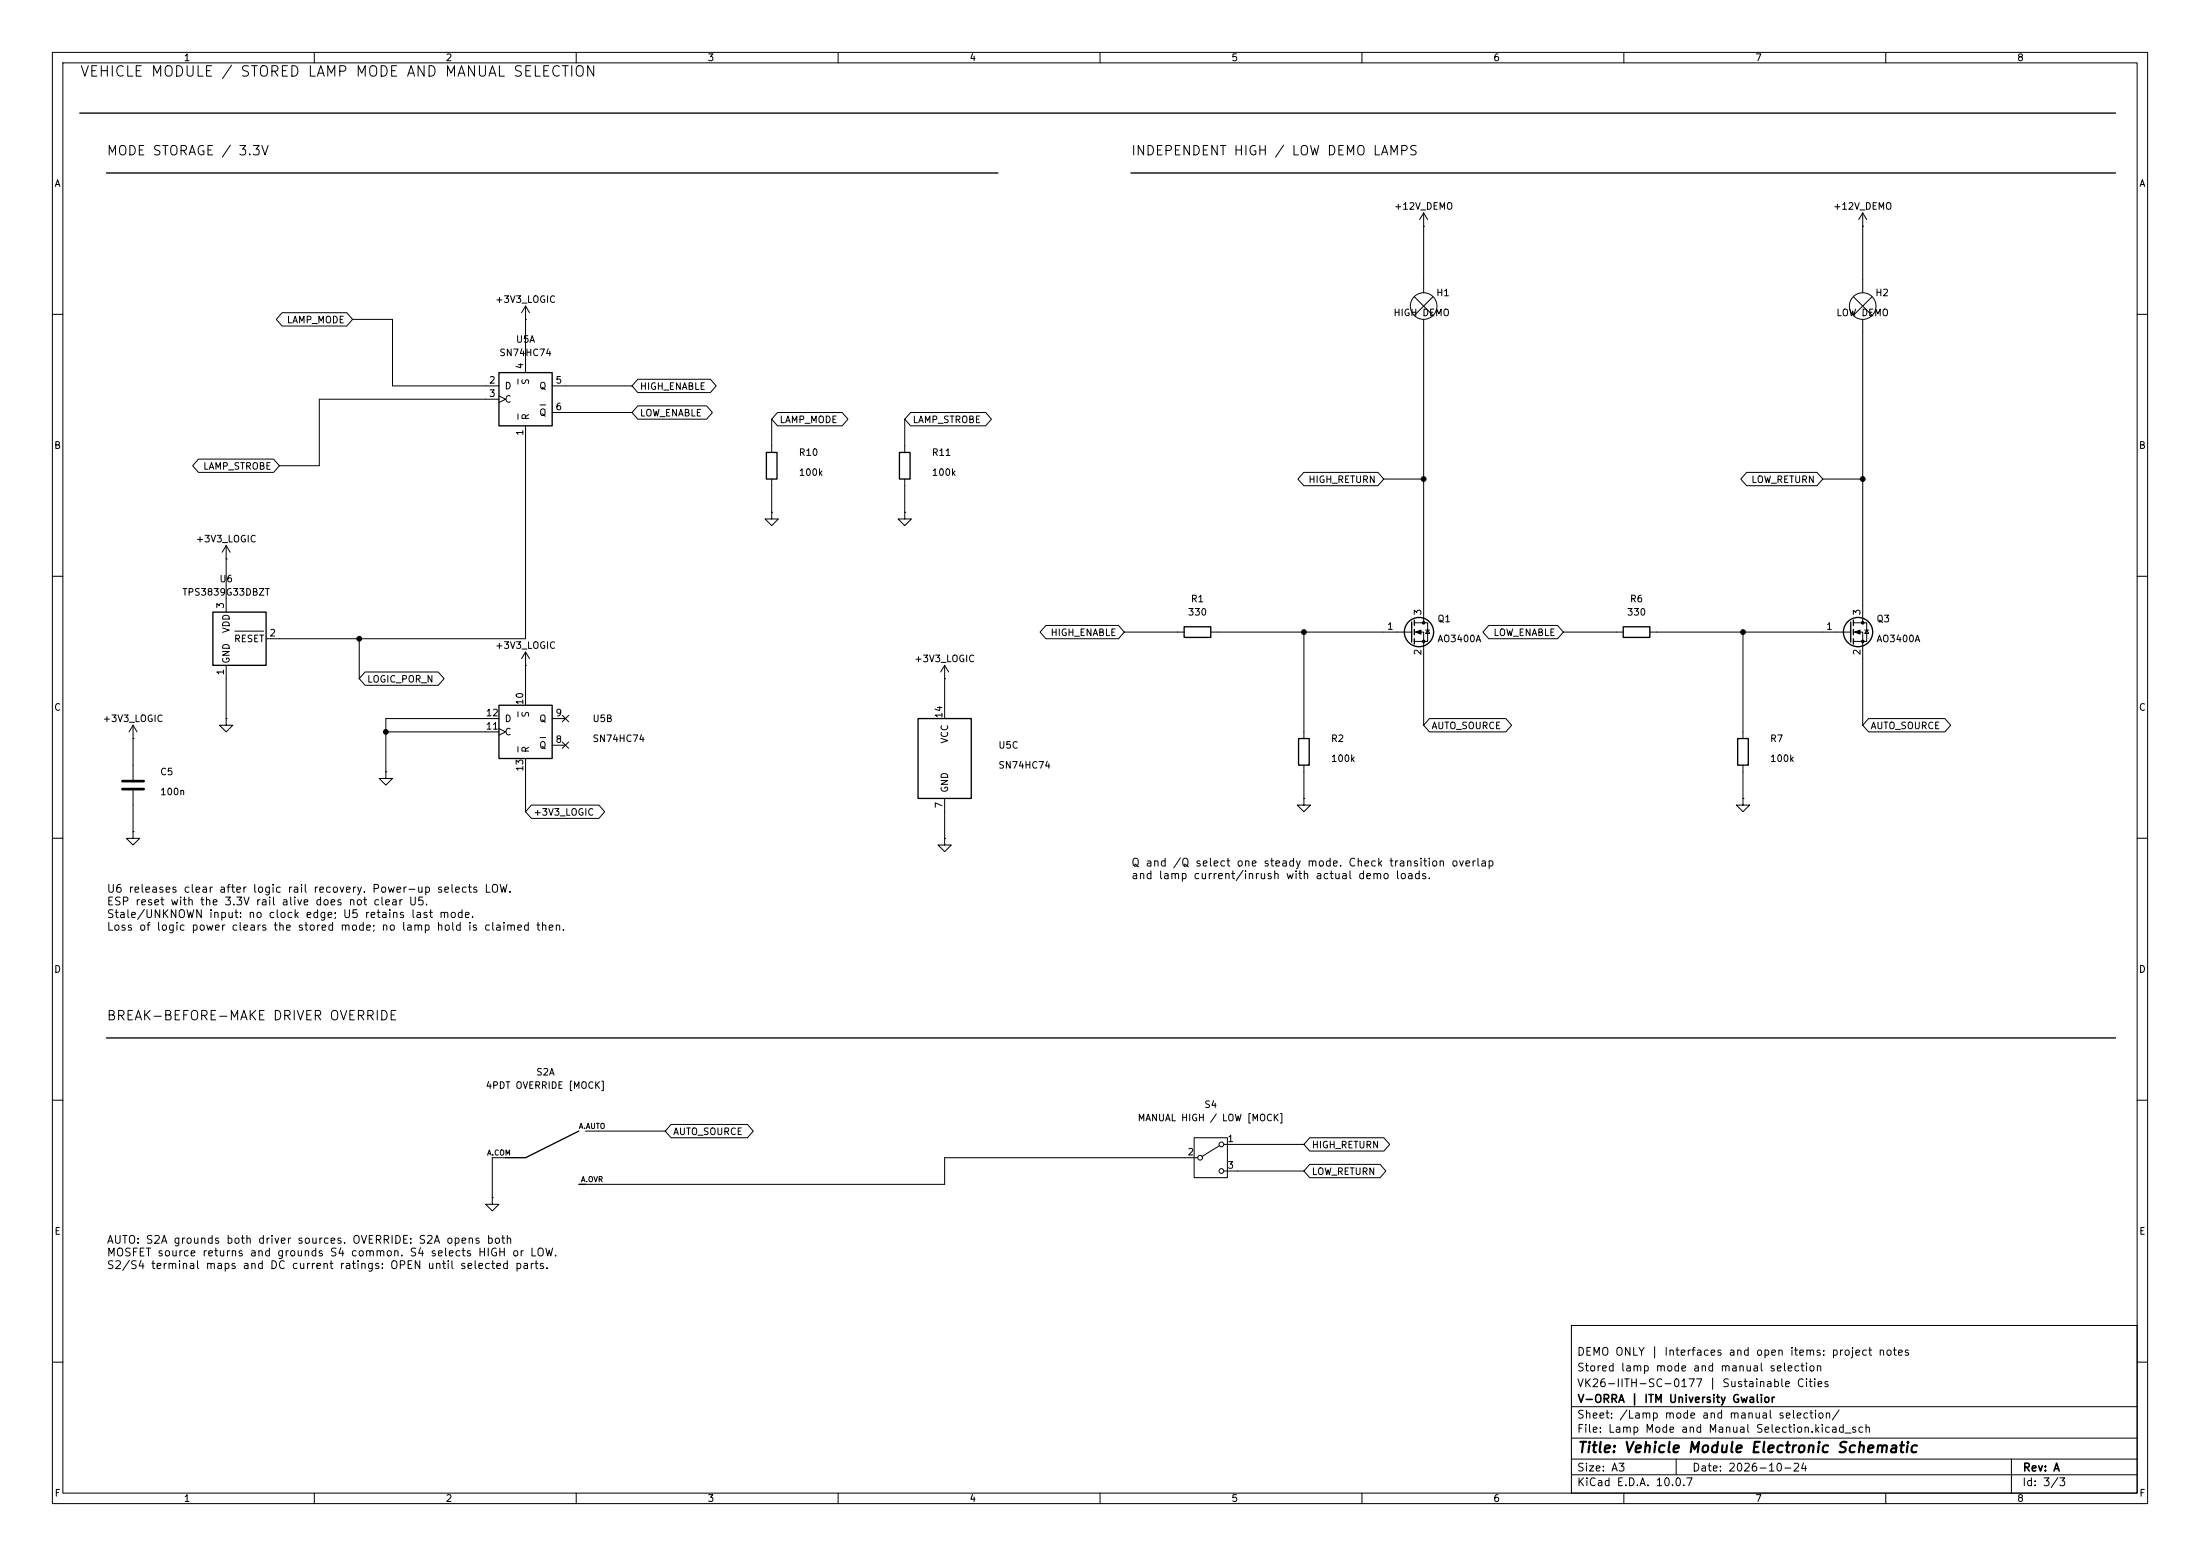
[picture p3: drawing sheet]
<svg xmlns="http://www.w3.org/2000/svg" width="420mm" height="297mm" viewBox="0 0 420 297" stroke-linecap="round" stroke-linejoin="round" font-family="sans-serif">
<g fill="none" stroke="#000" stroke-width=".19">
<path d="M10 10h400v277h-400zM12 12h396v273h-396zM60 10v2M110 10v2M160 10v2M210 10v2M260 10v2M310 10v2M360 10v2M53.9 59.7h12.3l1.1 1.3-1.1 1.2h-12.3l-1.2-1.2zM100.3 58.4v12.7M100.3 58.4l-.7 1.3"/>
<path d="M100.3 58.4l.8 1.3M270 56.6l3.6 3.6M271.8 43.2h.1M271.8 40.6l-.8 1.3M271.8 40.6l.7 1.3M271.8 40.6v15.3M273.6 56.6l-3.6 3.6M353.8 56.6l3.6 3.6M355.6 43.2h.1M355.6 40.6l-.8 1.3M355.6 40.6l.8 1.3M355.6 40.6v15.3"/>
<path d="M357.4 56.6l-3.6 3.6M10 60h2M67.3 61h7.6v12.7h20.3M95.2 75.6l1.3 .6-1.3 .6M95.2 76.2h-34.2v12.7h-7.7M98.9 72.4v.9M98.9 79v1M100.3 61h.1M103.1 77.3h1.1M105.4 73.7h15.2M105.4 78.7h15.2M121.8 72.4h13.8l1.1 1.3-1.1 1.2h-13.8l-1.2-1.2z"/>
<path d="M121.8 77.5h13.1l1.1 1.2-1.1 1.3h-13.1l-1.2-1.3zM148.4 78.7h12.4l1.1 1.3-1.1 1.3h-12.4l-1.1-1.3zM173.8 78.7h14.4l1.1 1.3-1.1 1.3h-14.4l-1.1-1.3zM271.8 61v57.9M355.6 61v57.9M408 60h2M37.9 87.6h14.3l1.1 1.3-1.1 1.3h-14.3l-1.1-1.3zM100.3 81.3v40.6h-49.5M147.3 97.8v1.3h1.3l-1.3 1.2-1.3-1.2h1.3M147.3 97.8h.1M147.3 80v6.4M147.3 91.4v6.4"/>
<path d="M172.7 97.8v1.3h1.3l-1.3 1.2-1.3-1.2h1.3M172.7 97.8h.1M172.7 80v6.4M172.7 91.4v6.4M248.9 90.2h14.1l1.2 1.2-1.2 1.3h-14.1l-1.1-1.3zM264.2 91.4h7.6M333.4 90.2h13.5l1.1 1.2-1.1 1.3h-13.5l-1.1-1.3zM348 91.4h7.6M10 110h2M43.2 106.7h.1M43.2 104.1l-.8 1.3M43.2 104.1l.7 1.3"/>
<path d="M43.2 104.1v12.7M199.7 119.4h13.8l1.1 1.3-1.1 1.2h-13.8l-1.1-1.2zM270 118.9h2.5v3.5h-2.5M284.2 119.4h13.1l1.1 1.3-1.1 1.2h-13.1l-1.1-1.2zM353.8 118.9h2.6v3.5h-2.6M408 110h2M25.4 138.4v10.4M25.4 138.4l-.8 1.3M25.4 138.4l.8 1.3M43.2 137.2v1.2h1.2l-1.2 1.3-1.3-1.3h1.3M43.2 137.2h.1M43.2 127v10.2"/>
<path d="M44.8 120.5h5.5M68.6 121.9v7.6M69.7 128.3h14l1.1 1.2-1.1 1.3h-14l-1.1-1.3zM73.7 139.7h21.5M95.2 139.1l1.3 .6-1.3 .6M95.2 137.2h-21.5v10.1M98.9 135.9v.9M100.3 127h.1M100.3 124.5v10.1M100.3 124.5l-.7 1.2M100.3 124.5l.8 1.2M105.4 137.2h2.5"/>
<path d="M107.3 136.6l1.3 1.2M108.6 136.6l-1.3 1.2M180.3 129.5h.1M180.3 127v10.2M180.3 127l-.7 1.3M180.3 127l.8 1.3M214.6 120.7h11.5M231.1 120.7h38.4M248.9 120.7v20.3M270 120.7h1.8v17.7M272.2 120.3h.7M272.5 120.3l.4 .6h-.7z"/>
<path d="M272.9 137.2h14.6l1.1 1.2-1.1 1.3h-14.6l-1.1-1.3zM298.4 120.7h11.5M315 120.7h38.3M332.7 120.7v20.3M353.8 120.7h1.8v17.7M356 120.3h.7M356.4 120.3l.3 .6h-.7zM356.7 137.2h14.6l1.1 1.2-1.1 1.3h-14.6l-1.1-1.3zM10 160h2M25.4 158.8v1.2h1.3l-1.3 1.3-1.3-1.3h1.3M25.4 158.8h.1M25.4 141h.1"/>
<path d="M25.4 150.9v7.9M73.7 147.3v1.3h1.2l-1.2 1.3-1.3-1.3h1.3M73.7 147.3h.1M98.9 142.5v1M100.3 144.8v10.1M101.4 153.7h12.9l1.1 1.2-1.1 1.3h-12.9l-1.1-1.3zM103.1 140.8h1.1M105.4 142.2h2.5M107.3 141.6l1.3 1.2M108.6 141.6l-1.3 1.2M180.3 152.4v7.6M248.9 152.4v1.3h1.3l-1.3 1.2-1.3-1.2h1.3"/>
<path d="M248.9 152.4h.1M248.9 146.1v6.3M332.7 152.4v1.3h1.3l-1.3 1.2-1.2-1.2h1.2M332.7 152.4h.1M332.7 146.1v6.3M408 160h2M180.3 160v1.3h1.3l-1.3 1.3-1.2-1.3h1.2M180.3 160h.1M10 210h2M111.8 215.9h15.2M128.1 214.6h14.6l1.1 1.3-1.1 1.3h-14.6l-1.1-1.3zM228 217.2h6.3v7.6h-6.3z"/>
<path d="M232.8 218.7l-3.3 2M233.7 218.4h15.2M250 217.2h14.2l1.1 1.2-1.1 1.3h-14.2l-1.1-1.3zM408 210h2M94 228.6v1.3h1.2l-1.2 1.2-1.3-1.2h1.3M94 228.6h.1M96.5 221h-2.5v7.6M228.6 221h-48.3v5.1h-68.5M233.7 223.5h15.2M250 222.2h13.5l1.1 1.3-1.1 1.3h-13.5l-1.1-1.3zM300 253h108v32h-108zM10 260h2"/>
<path d="M300 278.5h108M300 274.5h108M300 268.5h108M320 278.5v3M384 278.5v6.5M408 260h2M60 285v2M110 285v2M160 285v2M210 285v2M260 285v2M300 281.5h108"/>
<path d="M310 285v2M360 285v2"/>
<circle cx="271.8" cy="58.4" r="2.54"/>
<circle cx="355.6" cy="58.4" r="2.54"/>
<circle cx="233.2" cy="218.4" r=".46"/>
<circle cx="229.1" cy="221" r=".46"/>
<circle cx="233.2" cy="223.5" r=".46"/>
</g>
<g fill="none" stroke="#000" stroke-width=".25">
<path d="M15.2 21.6h388.7M20.3 33h170.2M215.9 33h188M95.2 71.1h10.2v10.2h-10.2zM146.3 86.4h2v5h-2zM171.7 86.4h2v5h-2zM40.6 116.8h10.2v10.2h-10.2zM226.1 119.6h5v2.1h-5zM269.5 118.7v3.9M270 118.4v1M309.9 119.6h5.1v2.1h-5.1zM353.3 118.7v3.9"/>
<path d="M353.8 118.4v1M95.2 134.6h10.2v10.2h-10.2zM175.3 137.2h10.1v15.2h-10.1zM270 120.1v1.1M270 121.9v1M353.8 120.1v1.1M353.8 121.9v1M247.9 141h2v5.1h-2zM331.7 141h2.1v5.1h-2.1zM20.3 198.1h383.6M110.5 215.9l-10.2 5.1h-3.8M110.5 226.1h1.3"/>
<circle cx="270.9" cy="120.6" r="2.79"/>
<circle cx="354.7" cy="120.6" r="2.79"/>
</g>
<path d="M23.4 149.1h4M23.4 150.6h4" fill="none" stroke="#000" stroke-width=".51"/>
<g fill="#000" stroke="#000" stroke-width=".19">
<path d="M270.3 120.7l1-.4v.7zM354.1 120.7l1-.4v.7z"/>
<circle cx="271.8" cy="91.4" r=".46"/>
<circle cx="355.6" cy="91.4" r=".46"/>
<circle cx="271.8" cy="118.9" r=".25"/>
<circle cx="355.6" cy="118.9" r=".25"/>
<circle cx="68.6" cy="121.9" r=".46"/>
<circle cx="73.7" cy="139.7" r=".46"/>
<circle cx="248.9" cy="120.7" r=".46"/>
<circle cx="271.8" cy="122.4" r=".25"/>
<circle cx="332.7" cy="120.7" r=".46"/>
<circle cx="355.6" cy="122.4" r=".25"/>
</g>
<g font-size="2">
<text x="15.1" y="15.1">VEHICLE MODULE / STORED LAMP MODE AND MANUAL SELECTION</text>
<text x="301" y="277.8">Title: Vehicle Module Electronic Schematic</text>
</g>
<g font-size="1.8">
<text x="20.2" y="30.1">MODE STORAGE / 3.3V</text>
<text x="215.8" y="30.1">INDEPENDENT HIGH / LOW DEMO LAMPS</text>
<text x="20.2" y="195.2">BREAK-BEFORE-MAKE DRIVER OVERRIDE</text>
</g>
<g font-size="1.5">
<text x="215.9" y="165.8">Q and /Q select one steady mode. Check transition overlap</text>
<text x="20.3" y="170.8">U6 releases clear after logic rail recovery. Power-up selects LOW.</text>
<text x="20.3" y="173.2">ESP reset with the 3.3V rail alive does not clear U5.</text>
<text x="215.9" y="168.2">and lamp current/inrush with actual demo loads.</text>
<text x="20.3" y="175.6">Stale/UNKNOWN input: no clock edge; U5 retains last mode.</text>
<text x="20.3" y="178">Loss of logic power clears the stored mode; no lamp hold is claimed then.</text>
<text x="20.3" y="237.8">AUTO: S2A grounds both driver sources. OVERRIDE: S2A opens both</text>
<text x="20.3" y="240.2">MOSFET source returns and grounds S4 common. S4 selects HIGH or LOW.</text>
<text x="20.3" y="242.6">S2/S4 terminal maps and DC current ratings: OPEN until selected parts.</text>
<text x="300.9" y="262.1">Stored lamp mode and manual selection</text>
<text x="300.9" y="259.1">DEMO ONLY | Interfaces and open items: project notes</text>
<text x="300.9" y="265.1">VK26-IITH-SC-0177 | Sustainable Cities</text>
<text x="301" y="268.1">V-ORRA | ITM University Gwalior</text>
<text x="300.9" y="273.8">File: Lamp Mode and Manual Selection.kicad_sch</text>
<text x="300.9" y="271.1">Sheet: /Lamp mode and manual selection/</text>
<text x="300.9" y="281.2">Size: A3</text>
<text x="322.9" y="281.2">Date: 2026-10-24</text>
<text x="386" y="281.2">Rev: A</text>
<text x="300.9" y="284">KiCad E.D.A. 10.0.7</text>
<text x="385.9" y="284">Id: 3/3</text>
</g>
<g font-size="1.3">
<text x="35" y="12">1</text>
<text x="85" y="12">2</text>
<text x="135" y="12">3</text>
<text x="185" y="12">4</text>
<text x="235" y="12">5</text>
<text x="285" y="12">6</text>
<text x="335" y="12">7</text>
<text x="385" y="12">8</text>
<text x="10.3" y="36">A</text>
<text x="408.3" y="36">A</text>
<text x="266" y="40.3">+12V_DEMO</text>
<text x="349.8" y="40.3">+12V_DEMO</text>
<text x="94.4" y="58.1">+3V3_LOGIC</text>
<text x="274.1" y="56.8">H1</text>
<text x="357.9" y="56.8">H2</text>
<text x="54.6" y="62">LAMP_MODE</text>
<text x="98.4" y="65.7">U5A</text>
<text x="265.9" y="60.7">HIGH DEMO</text>
<text x="350.5" y="60.7">LOW DEMO</text>
<text x="95.2" y="68.3">SN74HC74</text>
<text x="100.2" y="70.6" transform="rotate(-90 100.2 70.6)">4</text>
<text x="93.2" y="73.5">2</text>
<text x="93.2" y="76.1">3</text>
<text x="96.2" y="74.6">D</text>
<text x="96.2" y="77.2">C</text>
<text x="101.3" y="73.6" transform="rotate(-90 101.3 73.6)">S</text>
<text x="102.8" y="74.6">Q</text>
<text x="105.9" y="73.5">5</text>
<text x="122.1" y="74.7">HIGH_ENABLE</text>
<text x="100.2" y="83.3" transform="rotate(-90 100.2 83.3)">1</text>
<text x="101.3" y="80.3" transform="rotate(-90 101.3 80.3)">R</text>
<text x="102.8" y="79.7">Q</text>
<text x="105.9" y="78.6">6</text>
<text x="122.1" y="79.8">LOW_ENABLE</text>
<text x="148.7" y="81.1">LAMP_MODE</text>
<text x="174.1" y="81.1">LAMP_STROBE</text>
<text x="10.2" y="86">B</text>
<text x="38.7" y="90">LAMP_STROBE</text>
<text x="152.4" y="87.3">R10</text>
<text x="177.8" y="87.3">R11</text>
<text x="408.2" y="86">B</text>
<text x="152.4" y="91.1">100k</text>
<text x="177.8" y="91.1">100k</text>
<text x="249.7" y="92.5">HIGH_RETURN</text>
<text x="334.2" y="92.5">LOW_RETURN</text>
<text x="37.3" y="103.8">+3V3_LOGIC</text>
<text x="34.7" y="114">TPS3839G33DBZT</text>
<text x="41.8" y="111.5">U6</text>
<text x="43" y="116.3" transform="rotate(-90 43 116.3)">3</text>
<text x="226.7" y="117.8">330</text>
<text x="227.2" y="115.3">R1</text>
<text x="271.6" y="117.6" transform="rotate(-90 271.6 117.6)">3</text>
<text x="274.3" y="119.1">Q1</text>
<text x="310.5" y="117.8">330</text>
<text x="311.1" y="115.3">R6</text>
<text x="355.5" y="117.6" transform="rotate(-90 355.5 117.6)">3</text>
<text x="358.1" y="119.1">Q3</text>
<text x="44.1" y="120.9" transform="rotate(-90 44.1 120.9)">VDD</text>
<text x="44.6" y="122.9">RESET</text>
<text x="51.3" y="121.8">2</text>
<text x="94.4" y="124.2">+3V3_LOGIC</text>
<text x="200.5" y="121.7">HIGH_ENABLE</text>
<text x="264.7" y="120.5">1</text>
<text x="271.6" y="125.2" transform="rotate(-90 271.6 125.2)">2</text>
<text x="274.3" y="122.9">AO3400A</text>
<text x="285" y="121.7">LOW_ENABLE</text>
<text x="348.5" y="120.5">1</text>
<text x="355.5" y="125.2" transform="rotate(-90 355.5 125.2)">2</text>
<text x="358.1" y="122.9">AO3400A</text>
<text x="43" y="129" transform="rotate(-90 43 129)">1</text>
<text x="44.1" y="126.8" transform="rotate(-90 44.1 126.8)">GND</text>
<text x="70" y="130.6">LOGIC_POR_N</text>
<text x="174.4" y="126.7">+3V3_LOGIC</text>
<text x="10.2" y="136">C</text>
<text x="92.6" y="137">12</text>
<text x="100.2" y="134.7" transform="rotate(-90 100.2 134.7)">10</text>
<text x="101.3" y="137.1" transform="rotate(-90 101.3 137.1)">S</text>
<text x="105.9" y="137">9</text>
<text x="180.2" y="137.2" transform="rotate(-90 180.2 137.2)">14</text>
<text x="408.2" y="136">C</text>
<text x="19.5" y="138.1">+3V3_LOGIC</text>
<text x="92.6" y="139.6">11</text>
<text x="96.2" y="140.7">C</text>
<text x="96.2" y="138.1">D</text>
<text x="101.3" y="143.8" transform="rotate(-90 101.3 143.8)">R</text>
<text x="102.8" y="143.2">Q</text>
<text x="102.8" y="138.1">Q</text>
<text x="105.9" y="142.1">8</text>
<text x="113" y="138.1">U5B</text>
<text x="113" y="141.9">SN74HC74</text>
<text x="181.3" y="142" transform="rotate(-90 181.3 142)">VCC</text>
<text x="190.5" y="143.2">U5C</text>
<text x="254" y="141.9">R2</text>
<text x="273.2" y="139.5">AUTO_SOURCE</text>
<text x="337.8" y="141.9">R7</text>
<text x="357" y="139.5">AUTO_SOURCE</text>
<text x="30.5" y="148.3">C5</text>
<text x="100.2" y="147.4" transform="rotate(-90 100.2 147.4)">13</text>
<text x="190.5" y="147">SN74HC74</text>
<text x="254" y="145.7">100k</text>
<text x="337.8" y="145.7">100k</text>
<text x="30.5" y="152.1">100n</text>
<text x="101.7" y="156">+3V3_LOGIC</text>
<text x="180.2" y="154.4" transform="rotate(-90 180.2 154.4)">7</text>
<text x="181.3" y="151.4" transform="rotate(-90 181.3 151.4)">GND</text>
<text x="10.2" y="186">D</text>
<text x="408.2" y="186">D</text>
<text x="92.6" y="208.1">4PDT OVERRIDE [MOCK]</text>
<text x="102.3" y="205.6">S2A</text>
<text x="217.1" y="214.3">MANUAL HIGH / LOW [MOCK]</text>
<text x="229.8" y="211.8">S4</text>
<text x="128.4" y="217">AUTO_SOURCE</text>
<text x="226.6" y="220.8">2</text>
<text x="234.2" y="218.3">1</text>
<text x="250.3" y="219.5">HIGH_RETURN</text>
<text x="234.2" y="223.4">3</text>
<text x="250.3" y="224.6">LOW_RETURN</text>
<text x="10.3" y="236">E</text>
<text x="408.3" y="236">E</text>
<text x="10.3" y="286">F</text>
<text x="35" y="287">1</text>
<text x="85" y="287">2</text>
<text x="135" y="287">3</text>
<text x="185" y="287">4</text>
<text x="235" y="287">5</text>
<text x="285" y="287">6</text>
<text x="335" y="287">7</text>
<text x="385" y="287">8</text>
<text x="408.3" y="286">F</text>
</g>
<g font-size="1">
<text x="110.4" y="215.7">A.AUTO</text>
<text x="92.9" y="220.8">A.COM</text>
<text x="110.8" y="225.9">A.OVR</text>
</g>
</svg>
